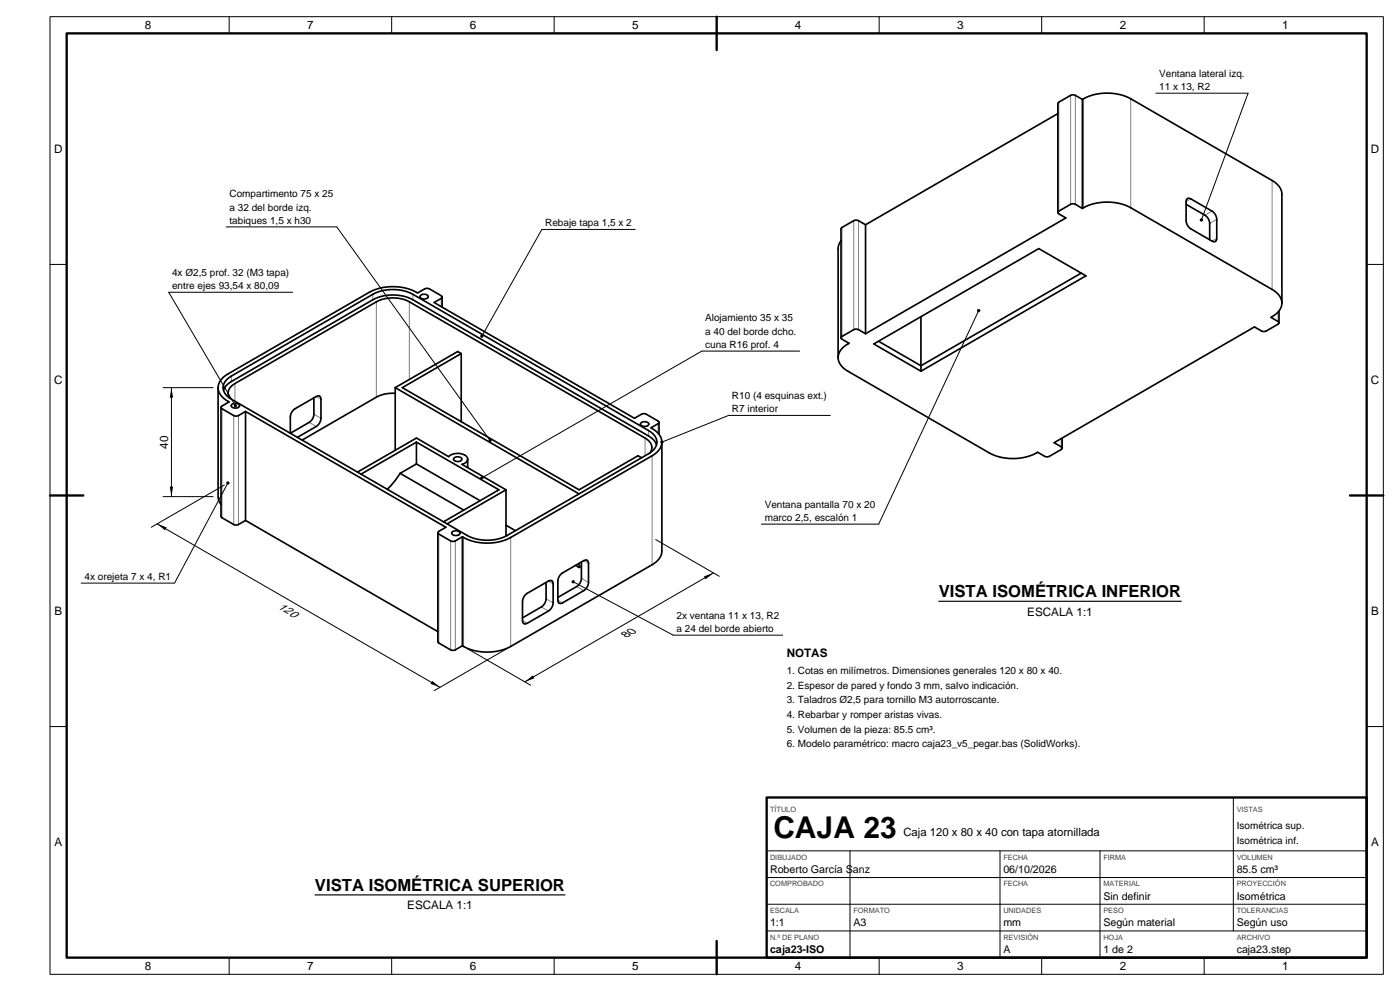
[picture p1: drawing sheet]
<svg xmlns="http://www.w3.org/2000/svg" width="420mm" height="297mm" viewBox="0 0 420 297" stroke-linecap="round" stroke-linejoin="round" font-family="sans-serif">
<path d="M20 10h390v277h-390zM215 5v10M15 148.5h10M405 148.5h10M230 239h180v48h-180zM215 282v10" fill="none" stroke="#000" stroke-width=".7"/>
<g fill="none" stroke="#000" stroke-width=".3">
<path d="M15 5h400v287h-400zM68.8 5v5M117.5 5v5M166.3 5v5M215 5v5M263.8 5v5M312.5 5v5M361.3 5v5M346.7 27.9h27.7l-14 38M15 79.2h5M67.8 68h33.2l46 64M190.6 68.8h-28l-18 32"/>
<path d="M410 79.2h5M87.8 87.6h-37.2l20 34M293.6 93.1l-30 64h-35.2M48.9 116.2h15M51.4 116.2v32.6M239.9 105.2h-29.3l-66 38M249.1 124.5h-30.5l-20 8M15 148.5h5M47.1 157l84.9 49M48.9 148.8h15M67.3 145.4l-21.9 12.6M68.4 144.8l-16 30h-28.1"/>
<path d="M410 148.5h5M172 174.4l30 16h32.8M196.7 161.7l19.1 11M214 171.7l-56.5 32.7M140.1 194.4l19.1 11M152.2 194.4l-22 12.6M15 217.7h5M410 217.7h5M370 239v40M230 255h180M255 255v32M300 255v32"/>
<path d="M330 255v32M230 279h180M230 271h180M230 263h180M68.8 287v5M117.5 287v5M166.3 287v5M215 287v5M263.8 287v5M312.5 287v5M361.3 287v5"/>
</g>
<g fill="none" stroke="#808080" stroke-width=".3">
<path d="M317.6 30.6v32.7M321.2 28.6v32.6M322.6 28.6v32.6M325.1 29.6v32.7M339.2 29.6v32.7M357.2 59.6l-1.4 .8M381.6 54.1v32.7M252.6 68.2v32.6M256.1 66.1v32.7M257.5 66.1v32.7M363.6 63.3l-2.1 1.2M365 71.4l-1.4 .9"/>
<path d="M365 65.7l-2.1 1.3M111.8 88.2v1.6M112.9 90.5v28.5M122.8 90.5v23.2M123.9 88.2v1.6M132.4 89.4v2.5M383.4 93.5v2.8M69.4 112.7v1.6M70.5 115v5.3M94.9 118.8l1.4 .8M254.4 102.7v.4M66.6 122.5v32.7"/>
<path d="M68.4 120.3v.4M70.1 124.5v32.7M71.5 124.5v32.7M92.8 126.6l2.1 1.2M94.2 124.1l2.1 1.3M193.5 131.3v5.3M194.6 129v1.7M195.6 136.6v32.6M197.4 127v2.8M318.4 131.5v2.4M131.6 160.1v32.6M135.2 162.1v32.7"/>
<path d="M136.6 162.1v32.7M139.1 161.1v32.6M153.2 161.1v32.6M163.8 179.5l2.1 1.2M164.5 174.1l1.4 .9M167.4 179.9l1.4 .8M173 175.8l2.1 1.2M174.4 173.3l2.1 1.3M175.1 168l1.4 .8M156.7 186l1.5 .8M162.4 181.9l2.1 1.2"/>
</g>
<g fill="none" stroke="#000" stroke-width=".5">
<path d="M317.4 34.1l-57.7 33.3M324.7 29.8l-2.1-1.2-1.1-.1-3.9 2.1-.2 .4v32.7M324.7 29.8a15.5 15.5 0 0 1 14.5-.2l42.4 24.5a5 5 0 0 1 3 4.1v32.6M324.7 29.8v32.7M356.1 59.7l.4-.3 .7 .2 6.4 3.7a3.1 3.1 0 0 1 1.4 2.4v5.7a.86 .86 0 0 1-.4 1 .86 .86 0 0 1-1-.1l-6.4-3.7a3.1 3.1 0 0 1-1.4-2.5v-5.7zM252.3 72.2l-.6 1.1-.3 1.2v32.7M259.7 67.4l-2.2-1.3-1-.1-3.9 2.2-.3 .4v32.6M259.7 67.4v32.6M317.4 63.7l.2 .4 2.2 1.2-60.1 34.7M324.7 62.5a15.5 15.5 0 0 1 14.5-.2l42.4 24.5a5 5 0 0 1 3 4M324.7 62.5l-2.1-1.3-1.1-.1-3.9 2.2-.2 .4M355.8 61.2l5.7 3.3a3.1 3.1 0 0 1 1.4 2.5v4.9"/>
<path d="M126.1 88.6a1.39 1.39 0 0 1 2.4 .4 1.41 1.41 0 0 1-2.5-.2zM132.6 89l-.2-.4-3.9-2.1-1.1 .1-2.1 1.2a15.5 15.5 0 0 0-14.5-.2l-42.4 24.5a5 5 0 0 0-3 4.1M132.6 89l-.2 .4-2.2 1.3 60.1 34.7 2.2-1.3 1-.1 3.9 2.2 .3 .4M132.6 89v3.1M276.3 94.9v16.3M324.4 81.9l-48.1 27.7-12.7-7.3M383.7 96.8l-.3 .4-3.9 2.1-1-.1-2.2-1.2-60.1 34.7 2.2 1.2 .2 .4M383.7 93.2v3.6M384.6 90.8a5.2 5.2 0 0 1-3.3 4.3l2.1 1.2 .3 .5M65.4 116.2a5.2 5.2 0 0 0 3.3 4.3l-2.1 1.2-.3 .4M65.4 116.2v32.6l.3 1.2 .6 1.2M67 117l.9-1.4 1.5-1.3 42.4-24.5a13.3 13.3 0 0 1 12.1 0l70.7 40.9 1.5 1.2 .9 1.4"/>
<path d="M67.9 113.9l1.5-1.2 42.4-24.5a13.3 13.3 0 0 1 12.1 0l70.7 40.8a3.7 3.7 0 0 1 2.5 3.5 3.7 3.7 0 0 1-2.5 3.5l-42.4 24.5a13.3 13.3 0 0 1-12.1 0l-70.7-40.9a3.6 3.6 0 0 1-1.5-5.7zM69 119.4a2.94 2.94 0 0 1 1.5-4.4l42.4-24.5a10.9 10.9 0 0 1 9.9 0l70.7 40.8a2.94 2.94 0 0 1 1.5 4.4M94.2 119.2v4.9a3.1 3.1 0 0 1-1.4 2.5l-5.7 3.3v-4.9a3.1 3.1 0 0 1 1.4-2.5l6.4-3.7a.86 .86 0 0 1 1-.1 .86 .86 0 0 1 .4 .9v5.8a3.1 3.1 0 0 1-1.4 2.4l-5.7 3.3M118.6 117.9a10.4 10.4 0 0 0-5.7 1.1l-22.3 12.9M118.6 116.2v18.8M118.6 116.2l55.1 31.8M138.4 106l-1.1-.6-18.7 10.8M138.4 106l-17.7 10.2 53 30.6 17.7-10.2 1.1 .6M138.4 106v20.4M251.4 107.2a5 5 0 0 0 3 4l42.4 24.5a15.6 15.6 0 0 0 14.5-.2l2.1 1.3 1.1 .1 3.9-2.2 .2-.4M252.3 101.2l.3 .5 2.1 1.2a5.4 5.4 0 0 0-3.3 4.3M259.7 100l-2.2-1.2-1-.1-3.9 2.1-.3 .4"/>
<path d="M262.1 103.1l49.5-28.6 14.2 8.2-49.5 28.5zM66.3 122.1l.3 .4 3.9 2.2 1-.2 2.2-1.2M66.3 122.1v32.7l.3 .4 3.9 2.1 1-.1 2.2-1.2M69.5 121.3a1.39 1.39 0 0 1 2.3 .4 1.41 1.41 0 0 1-2.4-.2zM73.7 123.3l60.1 34.7-2.2 1.2-.2 .5M73.7 123.3v32.7M124.9 132.5l24.8 14.3-16.6 9.6M124.9 132.5l-16.6 9.6M124.9 139l-4.9 2.9M124.9 132.5v6.5M124.9 139l19.1 11.1M136.1 137.3a1.39 1.39 0 0 1 2.4 .4 1.41 1.41 0 0 1-2.4-.2z"/>
<path d="M140.3 137.6a2.81 2.81 0 0 0-3.5-1.7 3.3 3.3 0 0 0-2.2 1l-9.7-5.6-17.6 10.2M140.3 137.6l-.5 .9-1.2 .7 13.2 7.6M140.3 137.6v2.6M192.2 126.8a1.39 1.39 0 0 1 2.4 .4 1.41 1.41 0 0 1-2.4-.3zM197.7 126.6l-.3 .4-2.1 1.2a5.4 5.4 0 0 1 3.3 4.3M197.7 126.6v3.6M198.6 132.5a5 5 0 0 1-3 4.1l-42.4 24.5a15.6 15.6 0 0 1-14.5-.2M198.6 132.5v32.7a5 5 0 0 1-3 4l-42.4 24.5a15.6 15.6 0 0 1-14.5-.2M318.6 131.3v3M73.7 156l57.7 33.3M120 141.9l-1.8 2.5-2 2.3M120 141.9l19.1 11"/>
<path d="M131.4 159.7l.2 .4 3.9 2.1 1.1-.1 2.1-1.2M131.4 159.7v32.6l.2 .4 3.9 2.2 1.1-.1 2.1-1.3M135.6 159.5a1.39 1.39 0 0 1 2.4 .4 1.41 1.41 0 0 1-2.5-.3zM151.8 157.4l2.8 1.6M151.8 146.8v13.9M151.8 146.8l-17.7 10.2M138.7 160.9v32.6M157.6 178.3l6.9-4.2a.86 .86 0 0 1 1-.1 .86 .86 0 0 1 .4 1v5.7a3.1 3.1 0 0 1-1.4 2.4l-6.3 3.7a.86 .86 0 0 1-1 .1 .86 .86 0 0 1-.5-.9l.1-6.1zM163.8 174.6v4.9a3.1 3.1 0 0 1-1.4 2.4l-5.7 3.3M168.2 172.1l6.9-4.1a.86 .86 0 0 1 1-.1 .86 .86 0 0 1 .4 .9v5.8a3.1 3.1 0 0 1-1.4 2.4l-6.3 3.7a.86 .86 0 0 1-1 .1 .86 .86 0 0 1-.4-.9v-6.1zM172.7 169.5l1 .6M173.7 168.8v1.3"/>
<path d="M174.4 168.4v4.9a3.1 3.1 0 0 1-1.4 2.5l-5.6 3.2M174.4 169.7l-.7 .4"/>
</g>
<g fill="#000">
<path d="M51.4 116.2l.5 3h-1zM47.1 157l2.9 1.1-.5 .8zM50.9 145.8h1l-.5 3zM211.2 172.8l2.8-1.1-2.3 1.9zM129.7 204.1l2.3 1.9-2.8-1.1zM157.5 204.4l2.3-2 .5 .9z"/>
<circle cx="360.4" cy="65.9" r=".5"/>
<circle cx="293.6" cy="93.1" r=".5"/>
<circle cx="144.6" cy="100.8" r=".5"/>
<circle cx="70.6" cy="121.6" r=".5"/>
<circle cx="147" cy="132" r=".5"/>
<circle cx="198.6" cy="132.5" r=".5"/>
<circle cx="68.4" cy="144.8" r=".5"/>
<circle cx="144.6" cy="143.2" r=".5"/>
<circle cx="172" cy="174.4" r=".5"/>
</g>
<path d="M281.6 180.2h72.8M94.5 268.2h75" fill="none" stroke="#000" stroke-width=".35"/>
<text font-size="9" x="232" y="251">CAJA 23</text>
<g font-size="5">
<text x="281.6" y="179">VISTA ISOMÉTRICA INFERIOR</text>
<text x="94.5" y="267">VISTA ISOMÉTRICA SUPERIOR</text>
</g>
<g font-size="3.5">
<text x="43.4" y="8.6">8</text>
<text x="92.2" y="8.6">7</text>
<text x="140.9" y="8.6">6</text>
<text x="189.7" y="8.6">5</text>
<text x="238.4" y="8.6">4</text>
<text x="287.2" y="8.6">3</text>
<text x="335.9" y="8.6">2</text>
<text x="384.7" y="8.6">1</text>
<text x="16.2" y="45.8">D</text>
<text x="411.2" y="45.8">D</text>
<text x="16.2" y="115.1">C</text>
<text x="411.2" y="115.1">C</text>
<text x="50.4" y="134.5" transform="rotate(-90 50.4 134.5)">40</text>
<text x="16.3" y="184.3">B</text>
<text x="83.1" y="182.3" transform="rotate(30 83.1 182.3)">120</text>
<text x="308.2" y="184.5">ESCALA 1:1</text>
<text x="411.3" y="184.3">B</text>
<text x="188" y="191.2" transform="rotate(-30 188 191.2)">80</text>
<text x="236" y="197">NOTAS</text>
<text x="16.3" y="253.6">A</text>
<text x="411.3" y="253.6">A</text>
<text x="122.2" y="272.5">ESCALA 1:1</text>
<text x="43.4" y="290.7">8</text>
<text x="92.2" y="290.7">7</text>
<text x="140.9" y="290.7">6</text>
<text x="189.7" y="290.7">5</text>
<text x="238.4" y="290.7">4</text>
<text x="287.2" y="290.7">3</text>
<text x="335.9" y="290.7">2</text>
<text x="384.7" y="290.7">1</text>
</g>
<text font-size="3.4" x="271" y="250.4">Caja 120 x 80 x 40 con tapa atornillada</text>
<g font-size="3.2">
<text x="231" y="261.6">Roberto García Sanz</text>
<text x="301" y="261.6">06/10/2026</text>
<text x="371" y="261.6">85.5 cm³</text>
<text x="331" y="269.6">Sin definir</text>
<text x="371" y="269.6">Isométrica</text>
<text x="231" y="277.6">1:1</text>
<text x="256" y="277.6">A3</text>
<text x="301" y="277.6">mm</text>
<text x="331" y="277.6">Según material</text>
<text x="371" y="277.6">Según uso</text>
<text x="231" y="285.6">caja23-ISO</text>
<text x="301" y="285.6">A</text>
<text x="331" y="285.6">1 de 2</text>
<text x="371" y="285.6">caja23.step</text>
</g>
<g font-size="3">
<text x="347.7" y="23">Ventana lateral izq.</text>
<text x="347.7" y="27">11 x 13, R2</text>
<text x="68.8" y="59.1">Compartimento 75 x 25</text>
<text x="68.8" y="63.1">a 32 del borde izq.</text>
<text x="68.8" y="67.1">tabiques 1,5 x h30</text>
<text x="163.6" y="67.9">Rebaje tapa 1,5 x 2</text>
<text x="51.6" y="82.7">4x Ø2,5 prof. 32 (M3 tapa)</text>
<text x="51.6" y="86.7">entre ejes 93,54 x 80,09</text>
<text x="211.6" y="96.3">Alojamiento 35 x 35</text>
<text x="211.6" y="100.3">a 40 del borde dcho.</text>
<text x="211.6" y="104.3">cuna R16 prof. 4</text>
<text x="219.6" y="119.6">R10 (4 esquinas ext.)</text>
<text x="219.6" y="123.6">R7 interior</text>
<text x="229.4" y="152.2">Ventana pantalla 70 x 20</text>
<text x="229.4" y="156.2">marco 2,5, escalón 1</text>
<text x="25.3" y="173.9">4x orejeta 7 x 4, R1</text>
<text x="203" y="185.5">2x ventana 11 x 13, R2</text>
<text x="203" y="189.5">a 24 del borde abierto</text>
<text x="236" y="202">1. Cotas en milímetros. Dimensiones generales 120 x 80 x 40.</text>
<text x="236" y="206.4">2. Espesor de pared y fondo 3 mm, salvo indicación.</text>
<text x="236" y="210.8">3. Taladros Ø2,5 para tornillo M3 autorroscante.</text>
<text x="236" y="215.2">4. Rebarbar y romper aristas vivas.</text>
<text x="236" y="219.6">5. Volumen de la pieza: 85.5 cm³.</text>
<text x="236" y="224">6. Modelo paramétrico: macro caja23_v5_pegar.bas (SolidWorks).</text>
<text x="371" y="248.5">Isométrica sup.</text>
<text x="371" y="253">Isométrica inf.</text>
</g>
<g font-size="2.2" fill="#404040">
<text x="231" y="243.4">TÍTULO</text>
<text x="371" y="243.4">VISTAS</text>
<text x="231" y="257.6">DIBUJADO</text>
<text x="301" y="257.6">FECHA</text>
<text x="331" y="257.6">FIRMA</text>
<text x="371" y="257.6">VOLUMEN</text>
<text x="231" y="265.6">COMPROBADO</text>
<text x="301" y="265.6">FECHA</text>
<text x="331" y="265.6">MATERIAL</text>
<text x="371" y="265.6">PROYECCIÓN</text>
<text x="231" y="273.6">ESCALA</text>
<text x="256" y="273.6">FORMATO</text>
<text x="301" y="273.6">UNIDADES</text>
<text x="331" y="273.6">PESO</text>
<text x="371" y="273.6">TOLERANCIAS</text>
<text x="231" y="281.6">N.º DE PLANO</text>
<text x="301" y="281.6">REVISIÓN</text>
<text x="331" y="281.6">HOJA</text>
<text x="371" y="281.6">ARCHIVO</text>
</g>
</svg>
